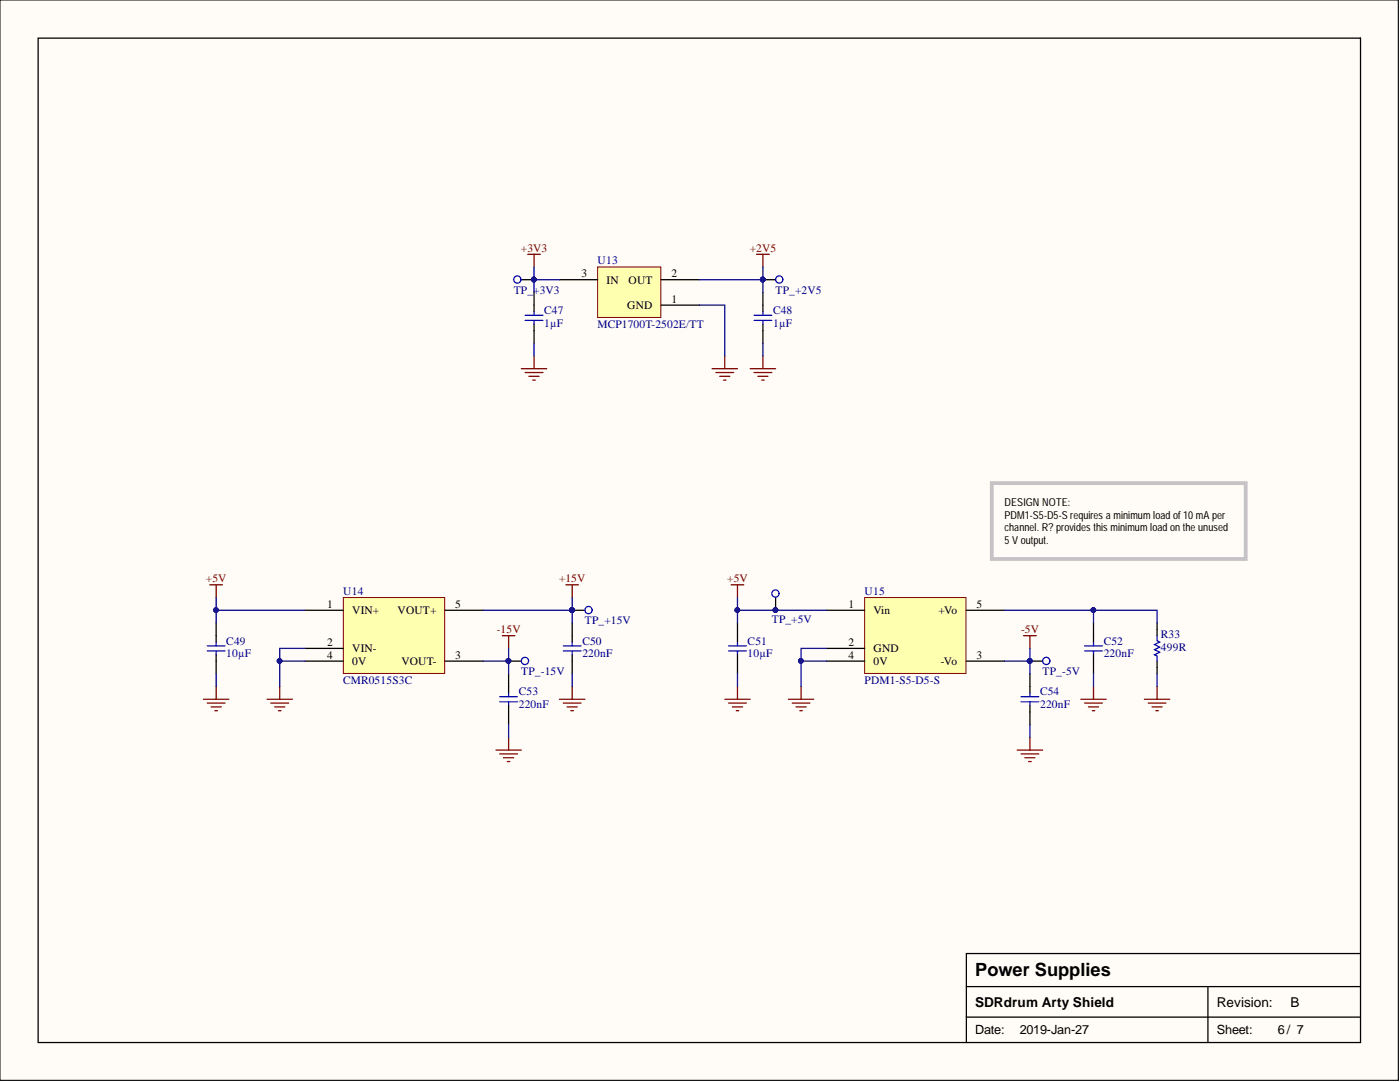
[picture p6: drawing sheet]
<svg xmlns="http://www.w3.org/2000/svg" width="279mm" height="216mm" viewBox="0 0 279 216" stroke-linecap="round" stroke-linejoin="round" font-family="sans-serif">
<path d="M0 0h279.1v215.6h-279.1z" fill="#fffcf8" stroke="#000" stroke-width=".2"/>
<path d="M7.6 7.6h263.9v200.4h-263.9zM192.9 196.9h78.6M241.1 196.9v11.1M271.5 190.3h-78.6v17.7M192.9 203h78.6" fill="none" stroke="#000" stroke-width=".25"/>
<path d="M119.3 53.3h12.6v10h-12.6z" fill="#ffffb0" stroke="#800000" stroke-width=".2"/>
<path d="M106.6 58.3v3.9M111.7 55.8h7.6M132 55.8h7.6M152.3 58.3v3.9M106.6 64.7v3.8M132 60.9h7.6M152.3 64.7v3.8" fill="none" stroke="#000" stroke-width=".25"/>
<g fill="none" stroke="#800000" stroke-width=".25">
<path d="M105.3 50.7h2.5M106.6 50.7v2.6M151 50.7h2.5M152.3 50.7v2.6M104 73.6h5.1M104.8 74.3h3.6M105.6 75.1h2M106.3 75.9h.5M106.6 71v2.6M142.1 73.6h5.1M142.9 74.3h3.5M143.6 75.1h2.1"/>
<path d="M144.4 75.9h.5M144.6 71v2.6M149.7 73.6h5.1M150.5 74.3h3.5M151.2 75.1h2.1M152 75.9h.5M152.3 71v2.6"/>
</g>
<path d="M104.8 62.9h3.6M104.8 63.9h3.6M106.6 62.2v.7M106.6 63.9v.8M150.5 62.9h3.5M150.5 63.9h3.5M152.3 62.2v.7M152.3 63.9v.8" fill="none" stroke="#00f" stroke-width=".25"/>
<path d="M68.5 119.2h20.2v15.2h-20.2z" fill="#ffffb0" stroke="#800000" stroke-width=".2"/>
<path d="M43.1 124.3v3.8M43.1 130.7v3.8M60.9 121.8h7.6M60.9 129.4h7.6M60.9 131.9h7.6M88.8 121.8h7.6M88.8 131.9h7.6M101.5 134.5v3.8M114.2 124.3v3.8M114.2 130.7v3.8M101.5 140.8v3.8" fill="none" stroke="#000" stroke-width=".25"/>
<g fill="none" stroke="#800000" stroke-width=".25">
<path d="M41.9 116.7h2.5M43.1 116.7v2.5M112.9 116.7h2.6M114.2 116.7v2.5M40.6 139.5h5.1M43.1 137v2.5M53.3 139.5h5.1M55.8 137v2.5M100.2 126.8h2.6M101.5 126.8v2.6M111.7 139.5h5M114.2 137v2.5"/>
<path d="M41.4 140.3h3.5M42.1 141.1h2.1M42.9 141.8h.5M54.1 140.3h3.5M54.8 141.1h2M55.6 141.8h.5M99 149.7h5M99.7 150.4h3.6M100.5 151.2h2M101.2 152h.6M101.5 147.1v2.6M112.4 140.3h3.6"/>
<path d="M113.2 141.1h2M113.9 141.8h.5"/>
</g>
<path d="M41.4 129.9h3.5M41.4 128.9h3.5M43.1 128.1v.8M43.1 129.9v.8M99.7 139h3.6M101.5 138.3v.7M112.4 129.9h3.6M112.4 128.9h3.6M114.2 128.1v.8M114.2 129.9v.8M99.7 140h3.6M101.5 140v.8" fill="none" stroke="#00f" stroke-width=".25"/>
<path d="M172.6 119.2h20.2v15.2h-20.2z" fill="#ffffb0" stroke="#800000" stroke-width=".2"/>
<g fill="none" stroke="#000" stroke-width=".25">
<path d="M104 55.8h2.6M152.3 55.8h2.5M154.8 119.2v2.6M101.5 131.9h2.5M114.2 121.8h2.5M147.2 124.3v3.8M147.2 130.7v3.8M164.9 121.8h7.7M164.9 129.4h7.7M164.9 131.9h7.7M192.9 121.8h7.6M192.9 131.9h7.6"/>
<path d="M205.5 131.9h2.6M205.5 134.5v3.8M218.2 124.3v3.8M218.2 130.7v3.8M230.9 124.3v2.5M230.9 131.9v2.6M205.5 140.8v3.8"/>
</g>
<g fill="none" stroke="#800000" stroke-width=".25">
<path d="M145.9 116.7h2.5M147.2 116.7v2.5M144.6 139.5h5.1M147.2 137v2.5M157.3 139.5h5.1M159.9 137v2.5M204.3 126.8h2.5M205.5 126.8v2.6M215.7 139.5h5.1M218.2 137v2.5M228.4 139.5h5.1M230.9 137v2.5"/>
<path d="M145.4 140.3h3.6M146.2 141.1h2M146.9 141.8h.5M158.1 140.3h3.5M158.9 141.1h2M159.6 141.8h.5M203 149.7h5.1M203.8 150.4h3.5M204.5 151.2h2.1M205.3 152h.5M205.5 147.1v2.6M216.5 140.3h3.5"/>
<path d="M217.2 141.1h2M218 141.8h.5M229.1 140.3h3.6M229.9 141.1h2M230.7 141.8h.5"/>
</g>
<g fill="none" stroke="#00f" stroke-width=".25">
<path d="M145.4 129.9h3.6M145.4 128.9h3.6M147.2 128.1v.8M147.2 129.9v.8M203.8 139h3.5M205.5 138.3v.7M216.5 129.9h3.5M216.5 128.9h3.5M218.2 128.1v.8M218.2 129.9v.8M230.9 126.8v1.1l.5 .2-1 .5 1 .5-1 .5 1 .5-1 .6 .5 .2v1M203.8 140h3.5"/>
<path d="M205.5 140v.8"/>
<circle cx="103.2" cy="55.8" r=".72"/>
<circle cx="155.5" cy="55.8" r=".72"/>
<circle cx="154.8" cy="118.4" r=".72"/>
<circle cx="104.8" cy="131.9" r=".72"/>
<circle cx="117.5" cy="121.7" r=".72"/>
<circle cx="208.8" cy="131.9" r=".72"/>
</g>
<path d="M197.9 96.4h50.7v15.1h-50.7z" fill="none" stroke="#c6c3c6" stroke-width=".76"/>
<g fill="none" stroke="#000080" stroke-width=".25">
<path d="M106.6 53.3v2.5h5.1M106.6 55.8v2.5M152.3 53.3v2.5h-12.7M152.3 55.8v2.5M106.6 68.5v2.5M139.6 60.9h5v10.1M152.3 68.5v2.5M43.1 119.2v2.6h17.8M114.2 119.2v2.6h-17.8M147.2 119.2v2.6h17.7M43.1 121.8v2.5M43.1 134.5v2.5"/>
<path d="M55.8 131.9h5.1M60.9 129.4h-5.1v7.6M96.4 131.9h5.1M101.5 129.4v5.1M114.2 121.8v2.5M114.2 134.5v2.5M147.2 121.8v2.5M147.2 134.5v2.5M159.9 131.9h5M164.9 129.4h-5v7.6M200.5 121.8h17.7v2.5M200.5 131.9h5"/>
<path d="M205.5 129.4v5.1M218.2 121.8h12.7v2.5M218.2 134.5v2.5M230.9 134.5v2.5M101.5 144.6v2.5M205.5 144.6v2.5"/>
</g>
<g fill="#000080" stroke="#000080" stroke-width=".2">
<circle cx="106.5" cy="55.8" r=".47"/>
<circle cx="152.2" cy="55.8" r=".47"/>
<circle cx="55.8" cy="131.9" r=".47"/>
<circle cx="43.1" cy="121.7" r=".47"/>
<circle cx="114.2" cy="121.7" r=".47"/>
<circle cx="101.5" cy="131.9" r=".47"/>
<circle cx="159.8" cy="131.9" r=".47"/>
<circle cx="154.8" cy="121.7" r=".47"/>
<circle cx="147.1" cy="121.7" r=".47"/>
<circle cx="218.2" cy="121.7" r=".47"/>
<circle cx="205.5" cy="131.9" r=".47"/>
</g>
<text font-size="3.6" x="194.6" y="194.8">Power Supplies</text>
<g font-size="2.7">
<text x="194.6" y="200.8">SDRdrum Arty Shield</text>
<text x="242.8" y="200.8">Revision:</text>
<text x="257.6" y="200.8">B</text>
</g>
<g font-size="2.5">
<text x="194.6" y="206.2">Date:</text>
<text x="203.5" y="206.2">2019-Jan-27</text>
<text x="242.8" y="206.2">Sheet:</text>
<text x="255" y="206.2">6/ 7</text>
</g>
<g font-size="2.3" fill="#800000">
<text x="104" y="50.2">+3V3</text>
<text x="149.6" y="50.2">+2V5</text>
<text x="41.1" y="116.2">+5V</text>
<text x="111.6" y="116.2">+15V</text>
<text x="145.1" y="116.2">+5V</text>
<text x="99.1" y="126.3">-15V</text>
<text x="203.8" y="126.3">-5V</text>
</g>
<g font-size="2.3" fill="#000080">
<text x="119.3" y="52.8">U13</text>
<text x="102.5" y="58.6">TP_+3V3</text>
<text x="154.8" y="58.6">TP_+2V5</text>
<text x="108.6" y="65.2">1µF</text>
<text x="108.6" y="62.7">C47</text>
<text x="119.3" y="65.5">MCP1700T-2502E/TT</text>
<text x="154.3" y="65.2">1µF</text>
<text x="154.3" y="62.7">C48</text>
<text x="68.5" y="118.7">U14</text>
<text x="172.6" y="118.7">U15</text>
<text x="116.7" y="124.6">TP_+15V</text>
<text x="154" y="124.3">TP_+5V</text>
<text x="45.2" y="131.2">10µF</text>
<text x="45.2" y="128.6">C49</text>
<text x="116.2" y="131.2">220nF</text>
<text x="116.2" y="128.6">C50</text>
<text x="149.2" y="131.2">10µF</text>
<text x="149.2" y="128.6">C51</text>
<text x="220.3" y="131.2">220nF</text>
<text x="220.3" y="128.6">C52</text>
<text x="231.7" y="129.9">499R</text>
<text x="231.7" y="127.4">R33</text>
<text x="68.5" y="136.5">CMR0515S3C</text>
<text x="104" y="134.7">TP_-15V</text>
<text x="172.6" y="136.5">PDM1-S5-D5-S</text>
<text x="208.1" y="134.7">TP_-5V</text>
<text x="103.5" y="141.3">220nF</text>
<text x="103.5" y="138.8">C53</text>
<text x="207.6" y="141.3">220nF</text>
<text x="207.6" y="138.8">C54</text>
</g>
<g font-size="2.3">
<text x="116.1" y="55.3">3</text>
<text x="121" y="56.6">IN</text>
<text x="125.4" y="56.6">OUT</text>
<text x="134" y="55.3">2</text>
<text x="125.2" y="61.6">GND</text>
<text x="134" y="60.4">1</text>
<text x="65.3" y="121.3">1</text>
<text x="70.3" y="122.5">VIN+</text>
<text x="79.3" y="122.5">VOUT+</text>
<text x="90.8" y="121.3">5</text>
<text x="169.3" y="121.3">1</text>
<text x="174.3" y="122.5">Vin</text>
<text x="187.3" y="122.5">+Vo</text>
<text x="194.9" y="121.3">5</text>
<text x="65.3" y="128.9">2</text>
<text x="65.3" y="131.4">4</text>
<text x="70.3" y="130.1">VIN-</text>
<text x="90.8" y="131.4">3</text>
<text x="169.3" y="128.9">2</text>
<text x="169.3" y="131.4">4</text>
<text x="174.3" y="130.1">GND</text>
<text x="194.9" y="131.4">3</text>
<text x="70.3" y="132.7">0V</text>
<text x="80.1" y="132.7">VOUT-</text>
<text x="174.3" y="132.7">0V</text>
<text x="187.8" y="132.7">-Vo</text>
</g>
<g font-size="2.2">
<text x="200.5" y="101">DESIGNNOTE:</text>
<text x="200.5" y="103.5">PDM</text>
<text x="200.5" y="106">channel. R? providesthism</text>
<text x="204.5" y="103.5">1-S5-D5-S requiresa m</text>
<text x="223.1" y="106">inim</text>
<text x="223.7" y="103.5">inim</text>
<text x="226.5" y="106">umload on the unused</text>
<text x="227.1" y="103.5">umload of 10m</text>
<text x="240.2" y="103.5">A per</text>
<text x="200.5" y="108.6">5 V output.</text>
</g>
</svg>
